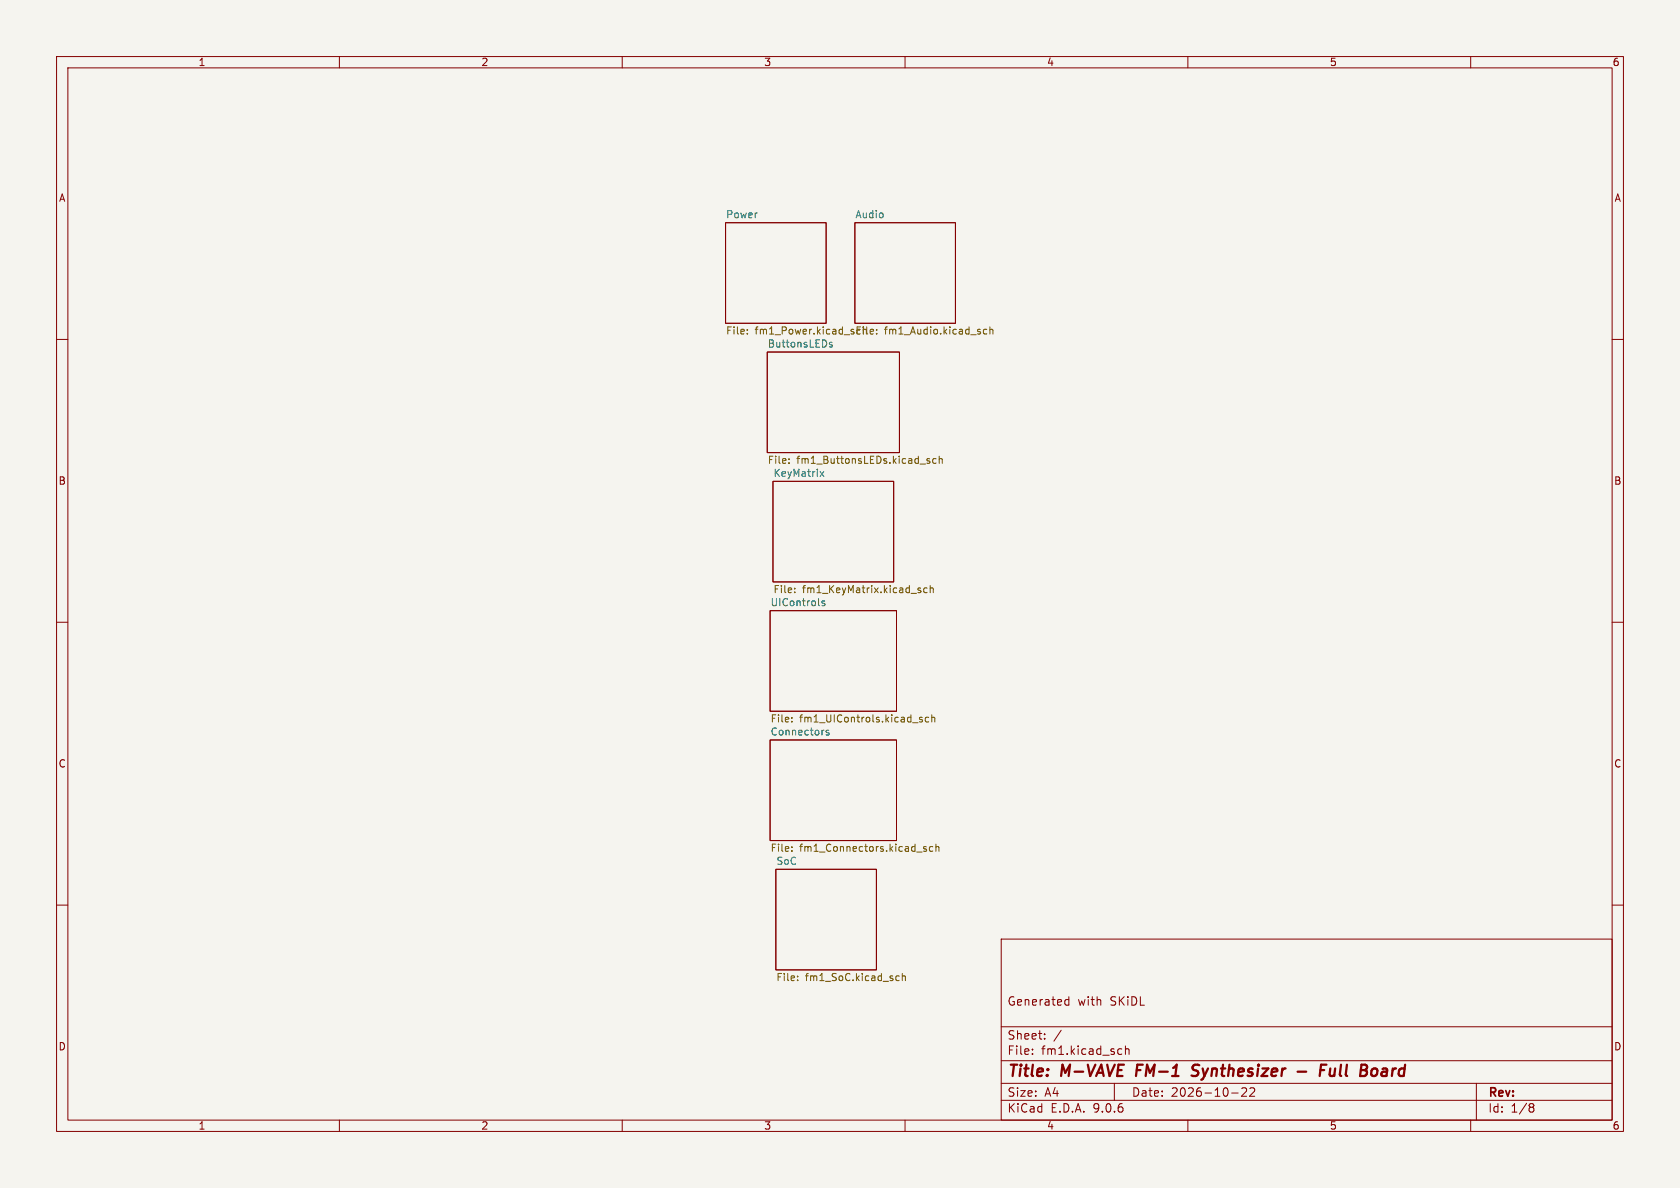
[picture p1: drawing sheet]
<svg xmlns="http://www.w3.org/2000/svg" width="297mm" height="210mm" viewBox="0 0 297 210" stroke-linecap="round" stroke-linejoin="round" font-family="sans-serif">
<path d="M0 0h297v210h-297z" fill="#f5f4ef" stroke="#f5f4ef" stroke-width=".18"/>
<g fill="none" stroke="#840000" stroke-width=".18">
<path d="M10 10h277v190h-277zM12 12h273v186h-273zM60 10v2M110 10v2M160 10v2M210 10v2M260 10v2M128.3 39.4h17.7v17.8h-17.7zM151.1 39.4h17.8v17.8h-17.8zM10 60h2M135.6 62.2h23.4v17.8h-23.4zM285 60h2"/>
<path d="M136.6 85.1h21.4v17.8h-21.4zM10 110h2M136.1 108h22.4v17.7h-22.4zM285 110h2M136.1 130.8h22.4v17.8h-22.4zM137.2 153.7h17.7v17.8h-17.7zM10 160h2M177 166h108v32h-108zM188.4 177.6h.6M188.4 176.8h.6M189 176.2v1.5M285 160h2"/>
<path d="M60 198v2M110 198v2M160 198v2M177 194.5h108M177 191.5h108M177 187.5h108M177 181.5h108M182.5 186.3v.1M182.5 185.5v.1M184.7 183.6v.1M184.7 182.8v.1M187.6 182.1l-1.3 2"/>
<path d="M197 191.5v3M197.9 185.4l.4 .1M198.3 186.3l-.4 .1M199 185.5l.2-.1 .3 .1 .1 .9M199 184.9v1.5M210 198v2M217.7 193.2h1.2M220.3 192.4v.5l-.8 .9h.9M221.7 192.4v.5l-.8 .9h.9M260 198v2M261 191.5v6.5M270.6 195.1l.4 .1 .2 .2-.3 .3"/>
<path d="M270.6 195.7h.3M270.9 195.7l.2 .2 .1 .4-.2 .2-.4 .1"/>
</g>
<path d="M201.1 188.2l-.3 2M211.7 190a.85 .85 0 0 1-1.1 .1M211.7 188.2l-.6 .1a.46 .46 0 0 0-.3 .5 .46 .46 0 0 0 .3 .4l.6 .2M229.4 189.4h1.5M233.4 189.2h.7M234.5 188.2h-.9l-.3 2M235.2 188.9l-.1 1.2a.57 .57 0 0 0 .8-.1M242.7 189a.5 .5 0 0 1 .8 .3l-.1 .5a.62 .62 0 0 1-.7 .4" fill="none" stroke="#840000" stroke-width=".4"/>
<g fill="none" stroke="#725600" stroke-width=".18">
<path d="M132.1 58.9v.2M132.1 58.3v.1M155 58.9v.2M155 58.3v.1M174.5 58.3l-.4-.1-.3 .2 .2 .6h.5M175 58.3l.2-.1 .3 .1v.8M175 57.8v1.3M139.5 81.8v.1M139.5 81.1v.1M163.9 81.4l.4 .1 .1 .2-.2 .2h-.3M163.9 81.1h.4M165.5 81.1h-.4l-.2 .2 .1 .6h.5"/>
<path d="M166 81.2l.2-.1h.3l.1 .8M166 80.6v1.3M140.5 104.7v.1M140.5 104v.1M162.5 104.3l.3 .1v.2l-.2 .2h-.2M162.5 103.9l.3 .1M163.9 104l-.4-.1-.2 .3 .1 .5h.5M164.4 104l.2-.1 .3 .1 .1 .8M164.4 103.5v1.3M140 127.5v.1M140 126.8v.2M163 126.8h-.3l-.2 .2 .1 .1 .4 .2v.3h-.5"/>
<path d="M164.2 126.8h-.4l-.2 .2 .1 .6h.5M164.7 126.9l.2-.1h.3l.1 .8M164.7 126.4v1.2M140 149.7v.1M140 150.4v.1M163.8 149.7l-.3-.1-.2 .2v.2l.5 .1v.3h-.5M164.9 149.7l-.4-.1-.2 .3 .1 .5h.5M165.5 149.8l.1-.2 .3 .1 .1 .8M165.5 149.2v1.3M141 173.2v.2M141 172.6v.1M158.6 172.5l.4 .1"/>
<path d="M159 173.3l-.4 .1M159.5 172.6l.2-.1 .3 .1 .1 .8M159.5 172.1v1.3"/>
</g>
<path d="M147.1 60.6l-.3-.1-.2 .2 .1 .2 .4 .1v.3h-.5M145 83.4l.6 .8M145.6 83.4l-.6 .8M145.8 106.3l-.3-.1-.2 .2 .1 .2 .4 .1v.3h-.5M146.5 129.2l-.3-.1-.2 .2 .1 .2 .4 .1v.3h-.5" fill="none" stroke="#006464" stroke-width=".18"/>
<g font-size="2.8" fill="#840000">
<text x="178" y="190.9">Title:</text>
<text x="187.7" y="190.9">M-VAVE</text>
<text x="201.7" y="190.9">FM-1</text>
<text x="212.4" y="190.9">Synthesizer</text>
<text x="236.6" y="190.9">Full</text>
<text x="244.5" y="190.9">Board</text>
</g>
<g font-size="2.1" fill="#840000">
<text x="178" y="178">Generated</text>
<text x="190.5" y="178">with</text>
<text x="196.3" y="178">SKiDL</text>
<text x="178" y="184">Sheet:</text>
<text x="178" y="186.7">File:</text>
<text x="184.1" y="186.7">fm1.kicad_sch</text>
<text x="178" y="196.9">KiCad</text>
<text x="178" y="194.1">Size:</text>
<text x="184.7" y="194.1">A4</text>
<text x="185.7" y="196.9">E.D.A.</text>
<text x="193.3" y="196.9">9.0.6</text>
<text x="200" y="194.1">Date:</text>
<text x="207" y="194.1">2026-10-22</text>
<text x="263" y="194.3">Rev:</text>
<text x="263" y="196.9">Id:</text>
<text x="267.1" y="196.9">1/8</text>
</g>
<g font-size="1.8" fill="#840000">
<text x="35" y="11.9">1</text>
<text x="85" y="11.9">2</text>
<text x="135" y="11.9">3</text>
<text x="185" y="11.9">4</text>
<text x="235" y="11.9">5</text>
<text x="285" y="11.9">6</text>
<text x="10.3" y="35.9">A</text>
<text x="285.3" y="35.9">A</text>
<text x="10.3" y="85.9">B</text>
<text x="285.3" y="85.9">B</text>
<text x="10.3" y="135.9">C</text>
<text x="285.3" y="135.9">C</text>
<text x="10.3" y="185.9">D</text>
<text x="285.3" y="185.9">D</text>
<text x="35" y="199.9">1</text>
<text x="85" y="199.9">2</text>
<text x="135" y="199.9">3</text>
<text x="185" y="199.9">4</text>
<text x="235" y="199.9">5</text>
<text x="285" y="199.9">6</text>
</g>
<g font-size="1.8" fill="#006464">
<text x="128.3" y="38.7">Power</text>
<text x="151.1" y="38.7">Audio</text>
<text x="135.6" y="61.5">ButtonsLEDs</text>
<text x="136.6" y="84.4">KeyMatrix</text>
<text x="136.1" y="107.2">UIControls</text>
<text x="136.6" y="105.2">File:</text>
<text x="136.1" y="128">File:</text>
<text x="136.1" y="130.1">Connectors</text>
<text x="137.2" y="153">SoC</text>
</g>
<g font-size="1.8" fill="#725600">
<text x="128.3" y="59.5">File:</text>
<text x="133.5" y="59.5">fm1_Power.kicad_sch File:</text>
<text x="156.4" y="59.5">fm1_Audio.kicad_sch</text>
<text x="135.6" y="82.3">File:</text>
<text x="140.9" y="82.3">fm1_ButtonsLEDs.kicad_sch</text>
<text x="141.9" y="105.2">fm1_KeyMatrix.kicad_sch</text>
<text x="141.4" y="128">fm1_UIControls.kicad_sch</text>
<text x="136.1" y="150.9">File:</text>
<text x="141.4" y="150.9">fm1_Connectors.kicad_sch</text>
<text x="137.2" y="173.8">File:</text>
<text x="142.4" y="173.8">fm1_SoC.kicad_sch</text>
</g>
</svg>
